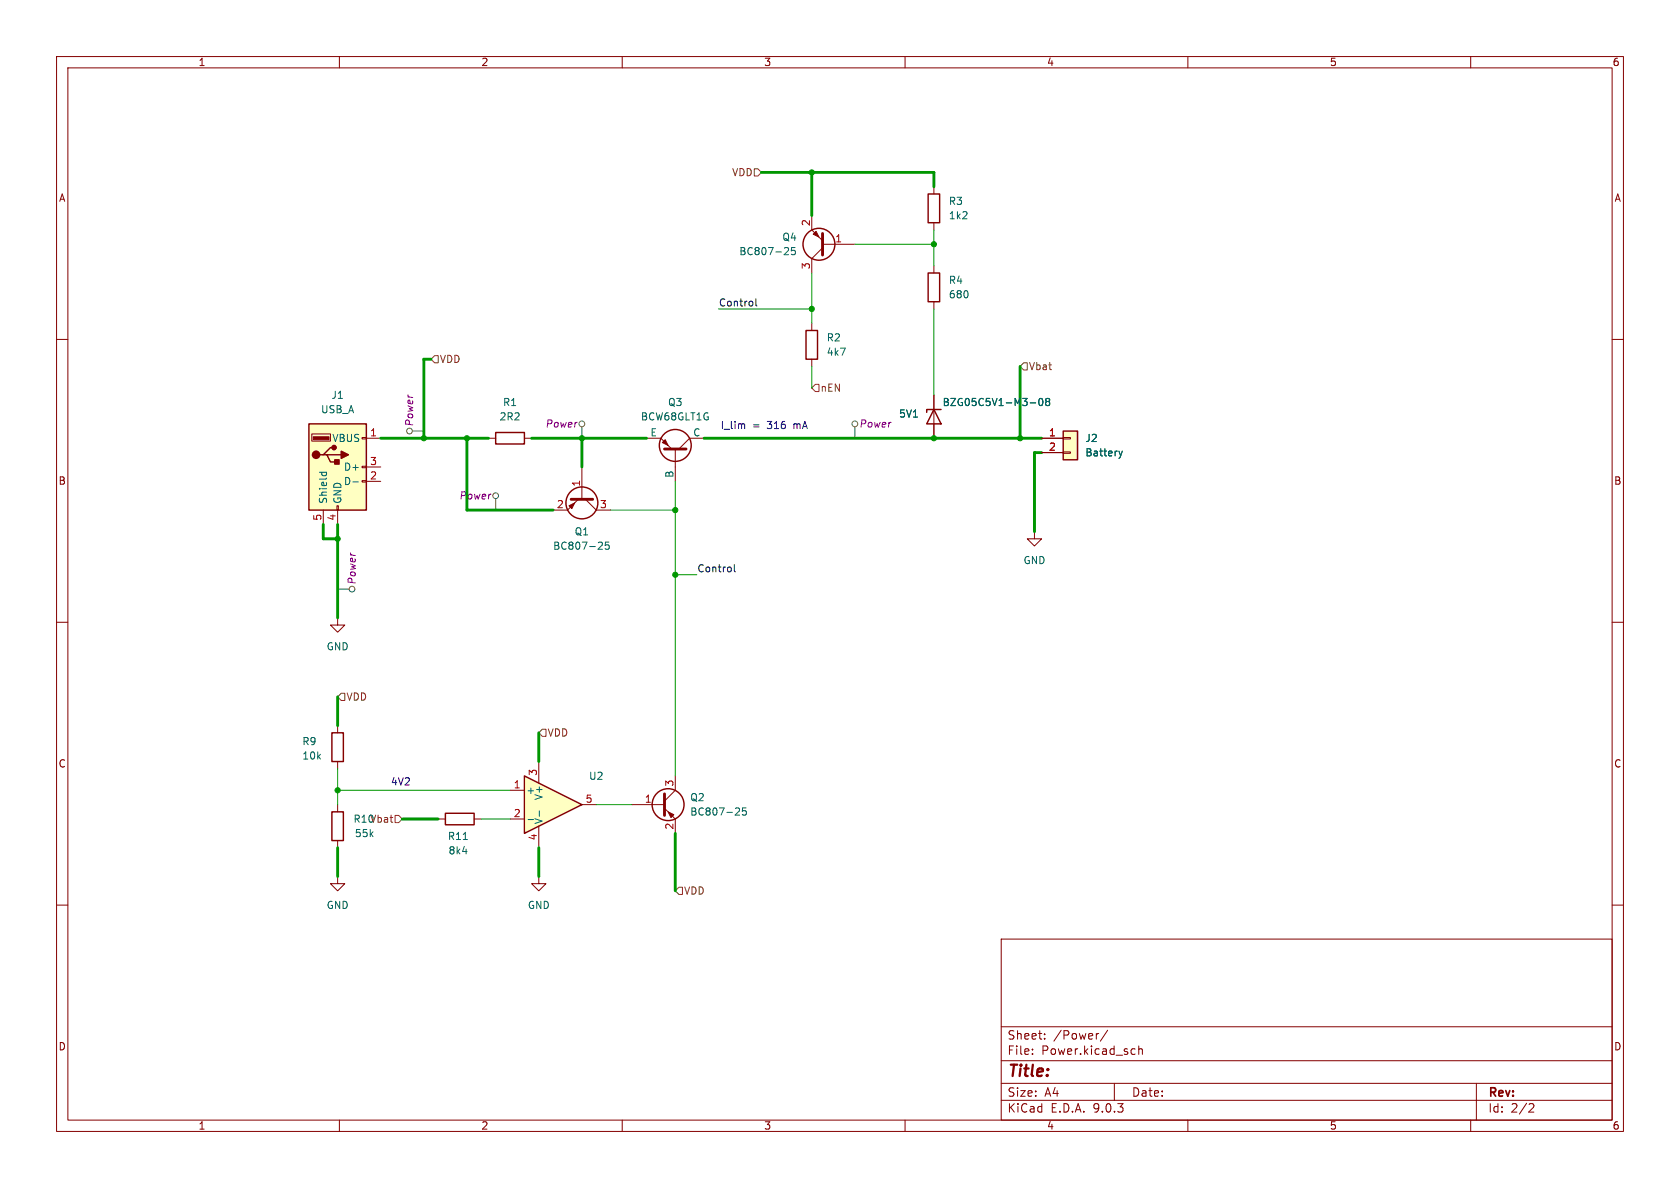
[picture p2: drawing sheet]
<svg xmlns="http://www.w3.org/2000/svg" width="297mm" height="210mm" viewBox="0 0 297 210" stroke-linecap="round" stroke-linejoin="round" font-family="sans-serif">
<g fill="none" stroke="#840000" stroke-width=".18">
<path d="M10 10h277v190h-277zM12 12h273v186h-273zM60 10v2M110 10v2M160 10v2M210 10v2M260 10v2M143.5 38.1v2.5l1.9 1.9M145.4 43.8l-1.9 1.9v2.6M145.4 43.2h5.7M10 60h2M285 60h2"/>
<path d="M182.9 94v1.3h1.2l-1.2 1.2-1.3-1.2h1.3M182.9 94h.1M10 110h2M285 110h2M59.7 128.3v1.2M59.7 134.6v1.3M119.4 137.2v2.5l-1.9 1.9M111.8 142.2h5.7M117.5 142.9l1.9 1.9v2.5M10 160h2M177 166h108v32h-108zM285 160h2"/>
<path d="M60 198v2M110 198v2M160 198v2M177 194.5h108M177 191.5h108M177 187.5h108M177 181.5h108M182.5 186.3v.1M182.5 185.5v.1M184.7 183.6v.1M184.7 182.8v.1M194.2 182.7l-.2 .1"/>
<path d="M195.8 182.1l-1.3 2M197 191.5v3M200.2 185.4l.5 .1M200.7 186.3l-.5 .1M201.3 185.5l.2-.1 .4 .1 .1 .9M201.3 184.9v1.5M210 198v2M260 198v2M261 191.5v6.5M270.5 195.1l.5 .1 .2 .3-1 1.1h1"/>
</g>
<path d="M145.4 41.3v3.8M117.5 140.3v3.8" fill="none" stroke="#840000" stroke-width=".51"/>
<g fill="none" stroke="#840000" stroke-width=".25">
<path d="M58.7 129.5h2v5.1h-2z"/>
<circle cx="144.8" cy="43.2" r="2.82"/>
<circle cx="118.1" cy="142.2" r="2.82"/>
</g>
<g fill="#840000" stroke="#840000" stroke-width=".18">
<path d="M143.8 41.4l.5-.5 .5 1z"/>
<path d="M118.1 143.5l1 .5-.5 .5z"/>
</g>
<path d="M138.9 43.8h.4l.1 .3-.8 .9h.8M140.6 43.8h-.6l-.1 .6 .2-.2 .4 .1 .1 .2v.4l-.2 .1-.5-.1M130.2 142.8l.4 .1 .1 .3-.7 .9h.7M131.9 142.8h-.6l-.1 .6 .2-.1 .4 .1 .1 .1v.5l-.2 .1-.5-.1" fill="none" stroke="#006464" stroke-width=".18"/>
<path d="M92.7 137.2l10.2 5-10.2 5.1z" fill="#ffffc2"/>
<g fill="none" stroke="#840000" stroke-width=".25">
<path d="M92.7 137.2l10.2 5-10.2 5.1zM78.7 143.8h5.1v2h-5.1z"/>
<circle cx="119.4" cy="78.7" r="2.82"/>
</g>
<path d="M114.3 77.5h2.5l1.9 1.9M119.4 79.4v5.7M124.5 77.5h-2.6l-1.9 1.9M90.2 139.7h2.5M95.2 134.6v3.8M59.7 154.9v1.3h1.3l-1.3 1.3-1.3-1.3h1.3M59.7 154.9h.1M77.5 144.8h1.2M83.8 144.8h1.3M90.2 144.8h2.5M95.2 146.1v3.8M102.9 142.2h2.5" fill="none" stroke="#840000" stroke-width=".18"/>
<path d="M81.9 148.4h.7M93.4 144.9h.9M95.3 143.3v1" fill="none" stroke="#006464" stroke-width=".18"/>
<path d="M117.5 79.4h3.8" fill="none" stroke="#840000" stroke-width=".51"/>
<path d="M117.1 78.2l.5-.5 .5 1z" fill="#840000" stroke="#840000" stroke-width=".18"/>
<path d="M188 76.2h2.5v5.1h-2.5z" fill="#ffffc2"/>
<path d="M164.1 34.3h2v5.1h-2zM142.5 58.4h2v5.1h-2zM164.1 48.3h2v5h-2zM87.6 76.5h5.1v2h-5.1zM165.1 72.4l1.3 2.5h-2.6zM166.4 72.4h-2.6v.5M188 76.2h2.5v5.1h-2.5zM58.7 143.5h2v5.1h-2z" fill="none" stroke="#840000" stroke-width=".25"/>
<g fill="none" stroke="#840000" stroke-width=".18">
<path d="M165.1 33v1.3M165.1 39.4v1.2M143.5 57.2v1.2M165.1 47v1.3M165.1 53.3v1.3M86.4 77.5h1.2M92.7 77.5h1.3M143.5 63.5v1.3M165.1 69.9v7.6M184.1 77.5h3.9M188 77.3h1.2v.3h-1.2zM188 79.9h1.2v.2h-1.2z"/>
<path d="M184.1 80h3.9M59.7 109.2v1.3h1.3l-1.3 1.3-1.3-1.3h1.3M59.7 109.2h.1M59.7 142.2v1.3M59.7 148.6v1.3M95.2 154.9v1.3h1.3l-1.3 1.3-1.2-1.3h1.2M95.2 154.9h.1"/>
</g>
<path d="M182.1 71.2h1M183.8 70.6l.1-.2a.68 .68 0 0 1 .5 .7 .68 .68 0 0 1-.5 .6l-.1-.1-.2-.4zM185.1 71l-.3-.3 .3-.3h.2l.3 .3-.3 .3M185.1 71l-.3 .2 .1 .4 .2 .1 .4-.1 .1-.1v-.3l-.3-.2M185.1 71h.2M197.8 79.7l.3 .9M198.4 79.7l-.3 .9M198.1 80.6l-.2 .4" fill="none" stroke="#006464" stroke-width=".18"/>
<path d="M54.6 74.9h10.2v15.3h-10.2z" fill="#ffffc2"/>
<g fill="none" stroke="#840000" stroke-width=".25">
<path d="M54.6 74.9h10.2v15.3h-10.2zM59.1 79.1h-.7l-1.3 1.3h-.6M57.1 80.4h.7l.6 1.3h1.3M57.8 80.4h2.5"/>
<circle cx="102.9" cy="88.9" r="2.82"/>
</g>
<g fill="#840000" stroke="#840000" stroke-width=".25">
<path d="M59.2 81.3h.7v.7h-.7z"/>
<path d="M60.3 79.8l1.3 .6-1.3 .6z"/>
<circle cx="55.9" cy="80.4" r=".63"/>
<circle cx="59.1" cy="79.1" r=".38"/>
</g>
<g fill="#840000" stroke="#840000" stroke-width=".18">
<path d="M55.4 77.2h2.8v.5h-2.8z"/>
<path d="M100.6 89.4l1-.5-.5 1z"/>
</g>
<g fill="none" stroke="#840000" stroke-width=".18">
<path d="M55.1 76.7h3.3v1.3h-3.3zM64 77.3h.8v.3h-.8zM64.8 77.5h2.5M165.1 69.9v2.5M165.1 74.9v2.6M184.1 77.5h3.9M57.1 90.2v2.5M59.6 89.4h.2v.8h-.2zM59.7 90.2v2.5M64 82.4h.8v.3h-.8zM64 85h.8v.2h-.8zM64.8 82.6h2.5"/>
<path d="M64.8 85.1h2.5M102.2 88.3l-1.9 1.9h-2.5M102.9 82.6v5.7M103.5 88.3l1.9 1.9h2.5M184.1 80h3.9"/>
</g>
<g fill="none" stroke="#006464" stroke-width=".18">
<path d="M182.1 71.2h1M183.8 70.6l.1-.2a.68 .68 0 0 1 .5 .7 .68 .68 0 0 1-.5 .6l-.1-.1-.2-.4zM185.1 71l-.3-.3 .3-.3h.2l.3 .3-.3 .3M185.1 71l-.3 .2 .1 .4 .2 .1 .4-.1 .1-.1v-.3l-.3-.2M185.1 71h.2M197.8 79.7l.3 .9M198.4 79.7l-.3 .9M56.5 83.5h1.2M56.9 83.5v.4M57.7 83.5v.4M62.4 85.2h1M106 95.8l.4 .1 .1 .3-.8 .9h.8"/>
<path d="M107.6 95.8h-.6v.6l.2-.1 .4 .1 .1 .2-.1 .4-.1 .1-.5-.1M198.1 80.6l-.2 .4"/>
</g>
<path d="M101 88.3h3.8" fill="none" stroke="#840000" stroke-width=".51"/>
<g fill="none" stroke="#484848" stroke-width=".18">
<path d="M72.9 76.2h2M102.9 75.4v2.1M151.1 75.4v2.1M87.6 88.1v2.1M59.7 104.1h2"/>
<circle cx="72.4" cy="76.2" r=".51"/>
<circle cx="102.9" cy="74.9" r=".51"/>
<circle cx="151.1" cy="74.9" r=".51"/>
<circle cx="87.6" cy="87.6" r=".51"/>
<circle cx="62.2" cy="104.1" r=".51"/>
</g>
<path d="M133.3 29.8h.7l.6 .7-.6 .6h-.7zM76.8 62.9h.7v1.2h-.7l-.6-.6zM144.1 67.9h.7v1.3h-.7l-.6-.6zM181 64.1h.6v1.3h-.6l-.7-.6zM59.7 123.2l.6-.6h.7v1.2h-.7zM95.9 128.9h.6v1.3h-.6l-.7-.7zM69.8 144.1h.7l.6 .7-.6 .6h-.7zM119.4 157.5l.6-.7h.6v1.3h-.6z" fill="none" stroke="#725600" stroke-width=".18"/>
<path d="M133.6 52.8v1.1l.2 .2M129.8 99.8v1.1l.2 .2" fill="none" stroke="#0f0f0f" stroke-width=".18"/>
<g fill="none" stroke="#009600" stroke-width=".51">
<path d="M134.6 30.5h30.5v2.5M143.5 30.5v7.6M67.3 77.5h19.1M76.2 63.5h-1.3v14M82.5 77.5v12.7h15.3M94 77.5h20.3M102.9 77.5v5.1M124.5 77.5h59.6M180.3 64.8v12.7M57.1 92.7v2.6h2.6M59.7 92.7v16.5M184.1 80h-1.2v14"/>
<path d="M59.7 123.2v5.1M95.2 129.5v5.1M59.7 149.9v5M71.1 144.8h6.4M95.2 149.9v5M119.4 147.3v10.2"/>
</g>
<g fill="none" stroke="#009600" stroke-width=".18">
<path d="M127 54.6h16.5M143.5 48.3v8.9M151.1 43.2h14M165.1 40.6v6.4M165.1 54.6v15.3M143.5 64.8v3.8M107.9 90.2h11.5M119.4 85.1v52.1M119.4 101.6h3.8M59.7 139.7h30.5M59.7 135.9v6.3M85.1 144.8h5.1"/>
<path d="M105.4 142.2h6.4"/>
</g>
<path d="M131.5 74.9l.2 .2v.7" fill="none" stroke="#0000c2" stroke-width=".18"/>
<g fill="#009600" stroke="#009600" stroke-width=".18">
<circle cx="143.5" cy="30.5" r=".46"/>
<circle cx="102.9" cy="77.5" r=".46"/>
<circle cx="82.5" cy="77.5" r=".46"/>
<circle cx="165.1" cy="77.5" r=".46"/>
<circle cx="143.5" cy="54.6" r=".46"/>
<circle cx="180.3" cy="77.5" r=".46"/>
<circle cx="165.1" cy="43.2" r=".46"/>
<circle cx="59.7" cy="139.7" r=".46"/>
<circle cx="119.4" cy="101.6" r=".46"/>
<circle cx="59.7" cy="95.3" r=".46"/>
<circle cx="119.4" cy="90.2" r=".46"/>
<circle cx="74.9" cy="77.5" r=".46"/>
</g>
<text font-size="2.8" fill="#840000" x="178" y="190.9">Title:</text>
<g font-size="2.1" fill="#840000">
<text x="178" y="184">Sheet:</text>
<text x="186.2" y="184">/Power/</text>
<text x="178" y="186.7">File:</text>
<text x="184.1" y="186.7">Power.kicad_sch</text>
<text x="178" y="196.9">KiCad</text>
<text x="178" y="194.1">Size:</text>
<text x="184.7" y="194.1">A4</text>
<text x="185.7" y="196.9">E.D.A.</text>
<text x="193.3" y="196.9">9.0.3</text>
<text x="200" y="194.1">Date:</text>
<text x="263" y="194.3">Rev:</text>
<text x="263" y="196.9">Id:</text>
<text x="267.1" y="196.9">2/2</text>
</g>
<g font-size="1.8" fill="#840000">
<text x="35" y="11.9">1</text>
<text x="85" y="11.9">2</text>
<text x="135" y="11.9">3</text>
<text x="185" y="11.9">4</text>
<text x="235" y="11.9">5</text>
<text x="285" y="11.9">6</text>
<text x="10.3" y="35.9">A</text>
<text x="285.3" y="35.9">A</text>
<text x="10.3" y="85.9">B</text>
<text x="285.3" y="85.9">B</text>
<text x="10.3" y="135.9">C</text>
<text x="285.3" y="135.9">C</text>
<text x="10.3" y="185.9">D</text>
<text x="285.3" y="185.9">D</text>
<text x="35" y="199.9">1</text>
<text x="85" y="199.9">2</text>
<text x="135" y="199.9">3</text>
<text x="185" y="199.9">4</text>
<text x="235" y="199.9">5</text>
<text x="285" y="199.9">6</text>
</g>
<g font-size="1.8" fill="#725600">
<text x="129.3" y="31.3">VDD</text>
<text x="77.7" y="64.4">VDD</text>
<text x="181.8" y="65.6">Vbat</text>
<text x="145" y="69.4">nEN</text>
<text x="61.2" y="124.1">VDD</text>
<text x="96.7" y="130.4">VDD</text>
<text x="62.4" y="145.6">R10Vbat</text>
<text x="120.8" y="158.3">VDD</text>
</g>
<g font-size="1.8" fill="#a90000">
<text x="143.3" y="40.1" transform="rotate(-90 143.3 40.1)">2</text>
<text x="143.3" y="47.7" transform="rotate(-90 143.3 47.7)">3</text>
<text x="147.6" y="42.9">1</text>
<text x="65.3" y="77.2">1</text>
<text x="185.3" y="77.2">1</text>
<text x="65.3" y="82.3">3</text>
<text x="185.3" y="79.8">2</text>
<text x="65.3" y="84.8">2</text>
<text x="98.4" y="89.9">2</text>
<text x="102.6" y="86.1" transform="rotate(-90 102.6 86.1)">1</text>
<text x="106" y="89.9">3</text>
<text x="56.9" y="92.1" transform="rotate(-90 56.9 92.1)">5</text>
<text x="59.4" y="92.1" transform="rotate(-90 59.4 92.1)">4</text>
<text x="95" y="137.2" transform="rotate(-90 95 137.2)">3</text>
<text x="90.7" y="139.4">1</text>
<text x="103.4" y="142">5</text>
<text x="113.9" y="142">1</text>
<text x="119.1" y="139.1" transform="rotate(-90 119.1 139.1)">3</text>
<text x="90.7" y="144.5">2</text>
<text x="95" y="148.7" transform="rotate(-90 95 148.7)">4</text>
<text x="119.1" y="146.8" transform="rotate(-90 119.1 146.8)">2</text>
</g>
<g font-size="1.8" fill="#006464">
<text x="167.6" y="36.4">R3</text>
<text x="167.6" y="39">1k2</text>
<text x="130.6" y="45.3">BC807-25</text>
<text x="138.2" y="42.8">Q4</text>
<text x="167.6" y="50.4">R4</text>
<text x="167.6" y="52.9">680</text>
<text x="146.1" y="60.6">R2</text>
<text x="146.1" y="63.1">4k7</text>
<text x="58.5" y="70.7">J1</text>
<text x="88.8" y="72">R1</text>
<text x="118" y="72">Q3</text>
<text x="166.5" y="72">BZG05C5V1-M3-08</text>
<text x="56.7" y="73.3">USB_A</text>
<text x="88.2" y="74.5">2R2</text>
<text x="113.2" y="74.5">BCW68GLT1G</text>
<text x="114.9" y="77.2">E</text>
<text x="122.5" y="77.2">C</text>
<text x="158.8" y="74">5V1</text>
<text x="58.7" y="78.3">VBUS</text>
<text x="60.7" y="83.4">D+</text>
<text x="191.8" y="78.3">J2</text>
<text x="191.8" y="80.9">Battery</text>
<text x="58" y="89.2" transform="rotate(-90 58 89.2)">Shield</text>
<text x="60.6" y="89.2" transform="rotate(-90 60.6 89.2)">GND</text>
<text x="60.7" y="86">D-</text>
<text x="119.1" y="84.6" transform="rotate(-90 119.1 84.6)">B</text>
<text x="101.5" y="94.8">Q1</text>
<text x="97.7" y="97.4">BC807-25</text>
<text x="180.8" y="99.9">GND</text>
<text x="57.7" y="115.2">GND</text>
<text x="53.3" y="131.9">R9</text>
<text x="53.3" y="134.5">10k</text>
<text x="93" y="140.6">+</text>
<text x="96.1" y="141.5" transform="rotate(-90 96.1 141.5)">V+</text>
<text x="104" y="138.1">U2</text>
<text x="121.9" y="141.8">Q2</text>
<text x="62.6" y="148.2">55k</text>
<text x="79.1" y="148.7">R11</text>
<text x="96.1" y="145.8" transform="rotate(-90 96.1 145.8)">V-</text>
<text x="121.9" y="144.4">BC807-25</text>
<text x="79.2" y="151.2">8k4</text>
<text x="57.7" y="160.9">GND</text>
<text x="93.2" y="160.9">GND</text>
</g>
<g font-size="1.8" fill="#0f0f0f">
<text x="127" y="54.3">Control</text>
<text x="123.2" y="101.3">Control</text>
</g>
<g font-size="1.8" fill="#840084">
<text x="73.3" y="75.5" transform="rotate(-90 73.3 75.5)">Power</text>
<text x="96.3" y="75.8">Power</text>
<text x="151.8" y="75.8">Power</text>
<text x="81.1" y="88.5">Power</text>
<text x="63.1" y="103.4" transform="rotate(-90 63.1 103.4)">Power</text>
</g>
<g font-size="1.8" fill="#0000c2">
<text x="127.3" y="76.1">I_lim</text>
<text x="133" y="76.1">=</text>
<text x="135.8" y="76.1">316</text>
<text x="140.6" y="76.1">mA</text>
<text x="69" y="139">4V2</text>
</g>
</svg>
